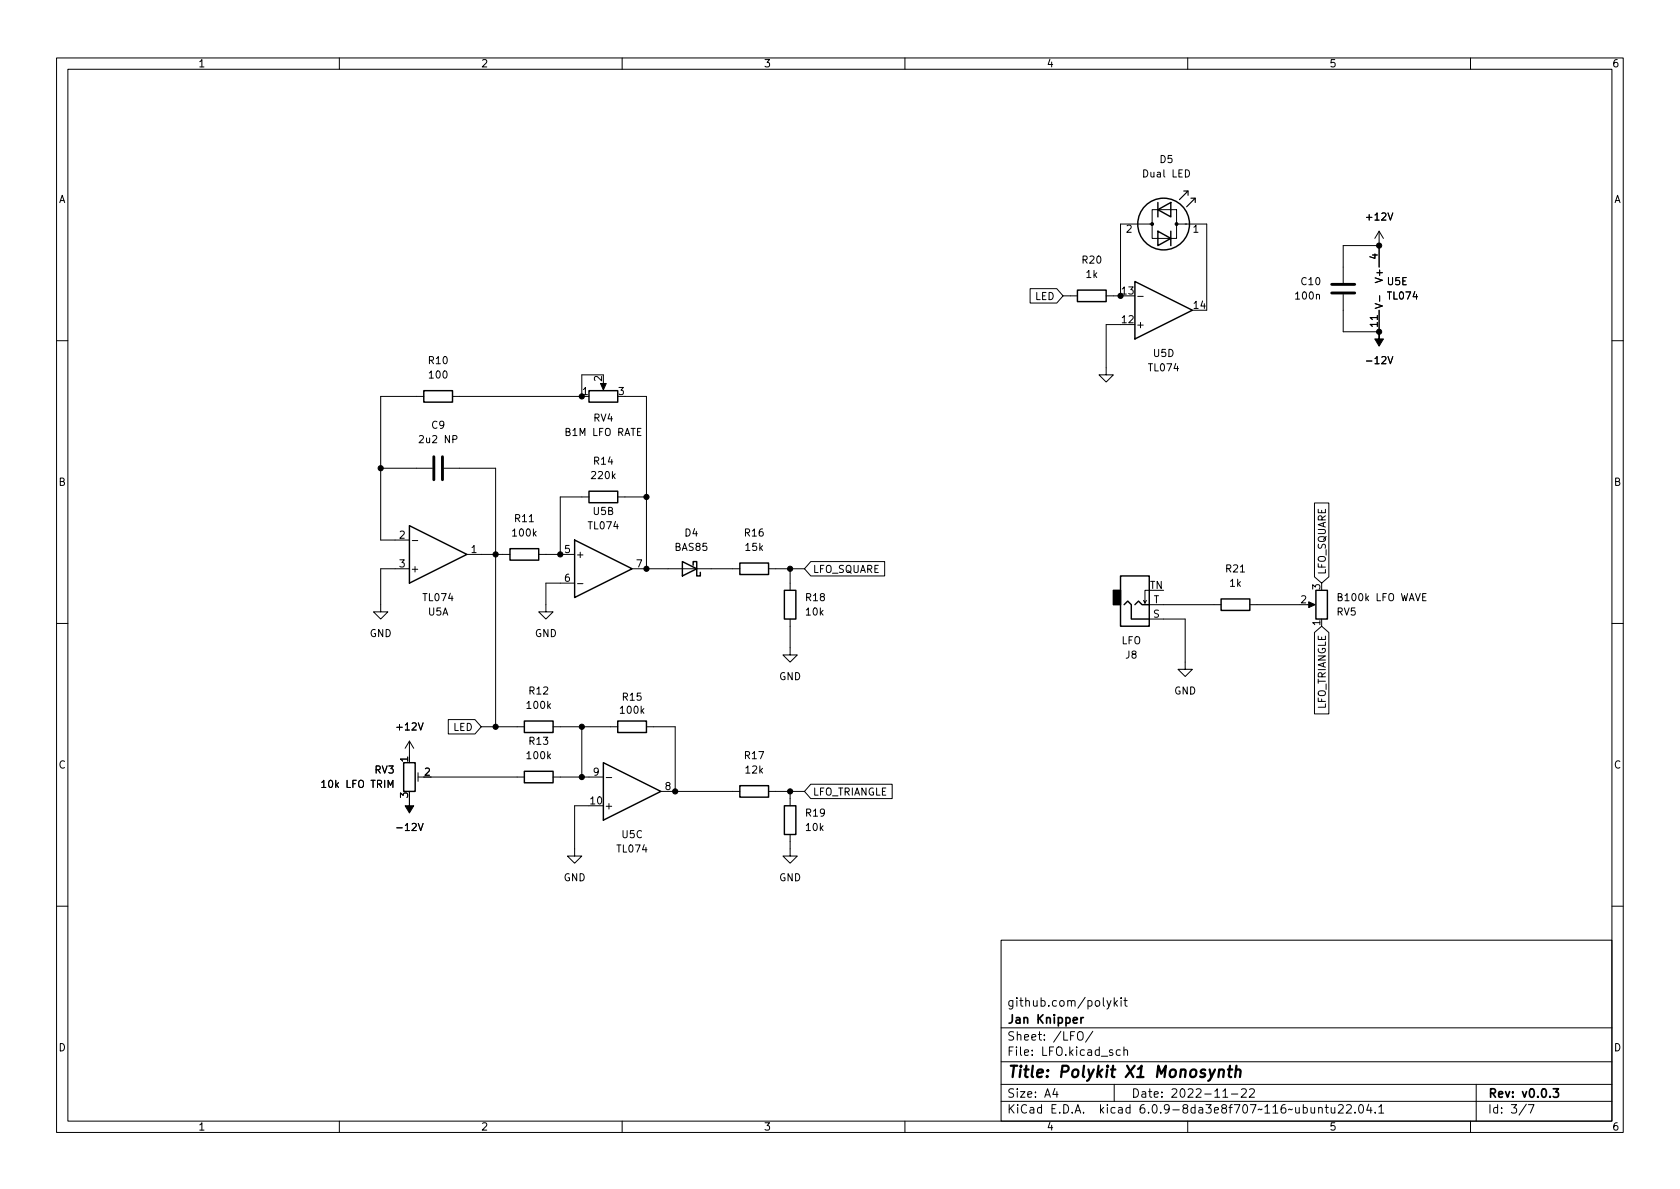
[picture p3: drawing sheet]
<svg xmlns="http://www.w3.org/2000/svg" width="297mm" height="210mm" viewBox="0 0 297 210" stroke-linecap="round" stroke-linejoin="round" font-family="sans-serif">
<g fill="none" stroke="#000" stroke-width=".18">
<path d="M10 10.2h277v190.1h-277zM12 12.2h273v186.1h-273zM60 10.2v2M110 10.2v2M160 10.2v2M210 10.2v2M260 10.2v2M203.7 37.1h4.3v5.1h-4.3zM203.7 39.6h-5.6v12.7h-2.5M209.5 39.6h3.9v15.3M182.1 51h4.7l1.2 1.3-1.2 1.3h-4.7zM188 52.3h2.5"/>
<path d="M198.1 57.4h-2.5v8.9h1.2l-1.2 1.3-1.3-1.3h1.3M201.2 52.4h.9M237.5 52.1v6.6h6.3v-3.8M243.8 43.4h-6.3v6.6M243.8 40.9v6.3M243.8 40.9l-.7 1.3M243.8 40.9l.8 1.3M243.9 52.3v1M10 60.2h2M74.9 70.1h-7.6v25.4h5.1M106.7 66.3h-3.8v3.8h-22.9M106.7 67.6v1"/>
<path d="M110.5 70.1h3.8v30.5M285 60.2h2M67.3 82.8h9.2M72.9 95.6h1M78.5 82.8h9.1v45.7M82.5 98h7.7M95.2 98h6.4M104.1 87.9h-5v10.1M109.2 87.9h5.1M143.4 99.3h13v2.5h-13l-1.2-1.2zM232.4 88.9h2.6v13.1l-1.3 1.1-1.3-1.1zM10 110.2h2"/>
<path d="M72.4 100.6h-5.1v7.6h1.3l-1.3 1.3-1.3-1.3h1.3M101.6 103.1h-5.1v5.1h1.3l-1.3 1.3-1.3-1.3h1.3M102.1 103.2h1M111.8 100.6h19M135.9 100.6h6.3M139.7 109.5v6.3h1.3l-1.3 1.3-1.3-1.3h1.3M139.7 100.6v3.8M202.7 106.2l-.3 .5M203.2 104.4h-.8v2.3l-.2-.5M203.2 109.5h6.3v8.9h1.3l-1.3 1.2-1.2-1.2h1.2M203.2 106.9h12.7M221 106.9h8.9"/>
<path d="M231.1 106.9h1.1M232.4 111.8l1.3-1.1 1.3 1.1v14.4h-2.6zM251.5 105.6h.5M252.1 105h-.6v1.2h.6M285 110.2h2M68.6 139.3v-1.3l.4 .9 .5-.9v1.3M72.4 131.1l-.8 1.2M72.4 131.1v2.5M72.4 131.1l.8 1.2M73.9 137.4h1M73.9 136.6v1.6M76.2 137.4h16.5"/>
<path d="M79.3 127.2h4.7l1.1 1.3-1.1 1.3h-4.7zM85.1 128.5h7.6M97.8 128.5h11.4M97.8 137.4h8.9M102.9 128.5v8.9M107.2 137.5h1M114.3 128.5h5.1v11.4M116.8 139.9h14M135.9 139.9h6.3M139.7 139.9v2.6M143.4 138.7h14.3v2.5h-14.3l-1.2-1.3zM104.1 142.5h-2.5v8.9h1.3l-1.3 1.2-1.3-1.2h1.3"/>
<path d="M139.7 147.6v3.8h1.3l-1.3 1.2-1.3-1.2h1.3M10 160.2h2M177 166.3h108v32h-108zM195.7 176.9l.4 1M196.4 176.9l-.5 1.4-.2 .1M197 176.4v1.5M197.1 177.4l.5 .5M197.6 176.9l-.6 .6M198.2 176.4v.2M198.2 176.9v1M198.7 176.9h.6M198.9 176.4v1.3l.4 .2"/>
<path d="M285 160.2h2M60 198.3v2M110 198.3v2M160 198.3v2M177 194.8h108M177 191.8h108M177 187.8h108M177 181.8h108M186.5 192.5l-.4 1h1M186.9 193v1M190.6 182.6a.5 .5 0 0 1 .6-.2 .5 .5 0 0 1 .3 .5v.5a.5 .5 0 0 1-.5 .6 .5 .5 0 0 1-.5-.6zM193.2 182.4l-1.3 1.9"/>
<path d="M197 191.8v3M198.1 185.7l-.5-.1-.2 .3v.4l.1 .3h.6M198.7 185.8l.2-.2 .4 .1 .1 .9M198.7 185.1v1.5M210 198.3v2M216.2 194h.9M217.7 193.5h1.2M219.5 192.7l.6-.2 .2 .2 .1 .3-1 1h1M220.9 192.7l.6-.2 .2 .2 .1 .3-.9 1h.9M233.1 196l.3-.2 .3 .1 .1 .9M233.1 195.8v1M234.3 195.8h.6"/>
<path d="M234.5 195.3v1.3l.4 .2M235.4 195.8v1h.4l.2-.1M236 195.8v1M236.6 195.5l.6-.2 .2 .2 .1 .3-.9 1h.9M238.1 195.5l.5-.2 .3 .2v.3l-.9 1h.9M239.6 196.7v.1M240.4 195.4l.2-.1a.81 .81 0 0 1 .6 .7 .81 .81 0 0 1-.3 .8h-.2a.81 .81 0 0 1-.6-.6 .81 .81 0 0 1 .3-.8zM242 195.3l-.4 1h1M242.4 195.8v1M243.1 196.7v.1M243.8 195.8l.4-.5v1.5M243.8 196.8h.8"/>
<path d="M260 198.3v2M261 191.8v6.5M269.9 195.3l-1.3 1.9M270.2 195.3h1l-.6 1.5"/>
</g>
<path d="M191.1 179.9v1M191.6 179.9l-.3 .1-.2 .2M274.6 192.5h1l-.5 .6 .4 .1v.7l-.2 .1h-.5l-.2-.1" fill="none" stroke="#000" stroke-width=".3"/>
<path d="M215.6 189.3a.49 .49 0 0 1 .8 .1l-.1 1.1M215.6 189.1l-.2 1.4M217.1 189.1h.8M217.5 188.5l-.2 1.7v.2l.4 .1M218.5 189.3a.49 .49 0 0 1 .9 .1l-.2 1.1M218.6 188.5l-.2 2" fill="none" stroke="#000" stroke-width=".4"/>
<g fill="#000" stroke="#000" stroke-width=".18">
<path d="M208 39.6h1.8zM243.8 58.7v1.2h.8l-.8 1.3-.7-1.3h.7zM106.2 67.8h1l-.5 1.2zM231.4 106.4l1.1 .5-1.1 .5zM72.4 141.2v1.3h.8l-.8 1.3-.8-1.3h.8z"/>
<circle cx="203.7" cy="39.6" r=".25"/>
<circle cx="208" cy="39.6" r=".25"/>
<circle cx="198.1" cy="52.3" r=".46"/>
<circle cx="243.8" cy="43.4" r=".46"/>
<circle cx="243.8" cy="58.7" r=".46"/>
<circle cx="102.9" cy="70.1" r=".46"/>
<circle cx="67.3" cy="82.8" r=".46"/>
<circle cx="87.6" cy="98" r=".46"/>
<circle cx="99.1" cy="98" r=".46"/>
<circle cx="114.3" cy="87.9" r=".46"/>
<circle cx="114.3" cy="100.6" r=".46"/>
<circle cx="139.7" cy="100.6" r=".46"/>
<circle cx="87.6" cy="128.5" r=".46"/>
<circle cx="102.9" cy="128.5" r=".46"/>
<circle cx="102.9" cy="137.4" r=".46"/>
<circle cx="119.4" cy="139.9" r=".46"/>
<circle cx="139.7" cy="139.9" r=".46"/>
</g>
<g fill="none" stroke="#000" stroke-width=".25">
<path d="M204.7 37.1l2.3-1.3v2.5zM204.7 35.8v2.5M190.5 51.3h5.1v2h-5.1zM200.7 49.8l10.1 5.1-10.1 5zM204.7 40.9l2.3 1.3-2.3 1.2zM207 40.9v2.5M74.9 69.1h5.1v2h-5.1zM104.1 69.1h5.1v2h-5.1zM72.4 93l10.1 5-10.1 5.1zM90.2 97h5v2.1h-5zM101.6 95.5l10.2 5.1-10.2 5.1zM104.1 86.9h5.1v2h-5.1z"/>
<path d="M120.6 99.3l2.6 1.3-2.6 1.2zM122.6 99.9v-.6h.6v2.5h.6v-.6M130.8 99.6h5.1v2h-5.1zM138.7 104.4h2v5.1h-2zM198.1 101.8h5.1v8.9h-5.1zM198.8 106.9l.6-.6 .6 .6v2.6h3.2M200.7 106.9l.6-.6 .6 .6h1.3M215.9 105.9h5.1v2h-5.1zM232.7 104.4h2v5.1h-2zM71.4 134.9h2v5h-2zM92.7 136.4h5.1v2h-5.1zM92.7 127.5h5.1v2h-5.1z"/>
<path d="M106.7 134.9l10.1 5-10.1 5.1zM109.2 127.5h5.1v2h-5.1zM130.8 138.9h5.1v2.1h-5.1zM138.7 142.5h2v5.1h-2z"/>
<circle cx="205.7" cy="39.6" r="4.6"/>
</g>
<path d="M235.5 51.8h4M235.5 50.3h4M76.7 80.8v4M78.2 80.8v4" fill="none" stroke="#000" stroke-width=".51"/>
<path d="M196.8 104.4h1.3v2.5h-1.3z" fill="#000" stroke="#000" stroke-width=".25"/>
<path d="M209.3 33.8h.8l-1.6 1.5M210.1 33.8v.7M210.6 35h.7l-1.5 1.6M211.3 35v.8" fill="none" stroke="#000" stroke-width=".2"/>
<text font-size="2.8" x="178" y="190.6">Title: Polykit X1 Monosynth</text>
<g font-size="2.1">
<text x="178" y="178">github.com/polykit</text>
<text x="178" y="184">Sheet: /LFO/</text>
<text x="178" y="181">Jan Knipper</text>
<text x="178" y="186.7">File: LFO.kicad_sch</text>
<text x="178" y="196.9">KiCad E.D.A. kicad 6.0.9-8da3e8f707~116~ubuntu22.04.1</text>
<text x="178" y="194.1">Size: A4</text>
<text x="200" y="194.1">Date: 2022-11-22</text>
<text x="263" y="194.1">Rev: v0.0.3</text>
<text x="263" y="196.9">Id: 3/7</text>
</g>
<g font-size="1.8">
<text x="35" y="11.9">1</text>
<text x="85" y="11.9">2</text>
<text x="135" y="11.9">3</text>
<text x="185" y="11.9">4</text>
<text x="235" y="11.9">5</text>
<text x="285" y="11.9">6</text>
<text x="205.1" y="28.8">D5</text>
<text x="10.3" y="35.9">A</text>
<text x="202.3" y="31.4">Dual LED</text>
<text x="285.3" y="35.9">A</text>
<text x="199.2" y="41.1">2</text>
<text x="211" y="41.1">1</text>
<text x="241.8" y="39">+12V</text>
<text x="191.4" y="46.6">R20</text>
<text x="243.6" y="45.8" transform="rotate(-90 243.6 45.8)">4</text>
<text x="183" y="53">LED</text>
<text x="192.1" y="49.1">1k</text>
<text x="198.4" y="52.1">13</text>
<text x="229.2" y="53">100n</text>
<text x="230.1" y="50.4">C10</text>
<text x="244.5" y="49.6" transform="rotate(-90 244.5 49.6)">V+</text>
<text x="245.3" y="50.4">U5E</text>
<text x="245.4" y="53">TL074</text>
<text x="198.4" y="57.1">12</text>
<text x="200.8" y="58">+</text>
<text x="211.1" y="54.6">14</text>
<text x="243.6" y="57.7" transform="rotate(-90 243.6 57.7)">11</text>
<text x="244.5" y="54.7" transform="rotate(-90 244.5 54.7)">V-</text>
<text x="75.8" y="64.4">R10</text>
<text x="203.2" y="65.7">TL074</text>
<text x="204" y="63.1">U5D</text>
<text x="242" y="64.4">-12V</text>
<text x="76" y="66.9">100</text>
<text x="103" y="69.8">1</text>
<text x="106.4" y="67.4" transform="rotate(-90 106.4 67.4)">2</text>
<text x="109.4" y="69.8">3</text>
<text x="76.3" y="75.8">C9</text>
<text x="100.1" y="77.1">B1M LFO RATE</text>
<text x="105" y="74.5">RV4</text>
<text x="74.5" y="78.4">2u2 NP</text>
<text x="105.1" y="82.2">R14</text>
<text x="10.3" y="85.9">B</text>
<text x="104.7" y="84.7">220k</text>
<text x="285.3" y="85.9">B</text>
<text x="70.6" y="95.2">2</text>
<text x="90.7" y="94.9">100k</text>
<text x="91.1" y="92.3">R11</text>
<text x="104.1" y="93.6">TL074</text>
<text x="104.9" y="91.1">U5B</text>
<text x="121.1" y="94.9">D4</text>
<text x="131.7" y="94.9">R16</text>
<text x="70.6" y="100.3">3</text>
<text x="72.5" y="101.2">+</text>
<text x="83.3" y="97.8">1</text>
<text x="99.8" y="97.8">5</text>
<text x="101.7" y="98.7">+</text>
<text x="112.5" y="100.3">7</text>
<text x="119.4" y="97.4">BAS85</text>
<text x="131.9" y="97.4">15k</text>
<text x="143.7" y="101.3">LFO_SQUARE</text>
<text x="216.8" y="101.2">R21</text>
<text x="234.4" y="101.7" transform="rotate(-90 234.4 101.7)">LFO_SQUARE</text>
<text x="74.9" y="106.3">TL074</text>
<text x="99.8" y="102.9">6</text>
<text x="142.5" y="106.3">R18</text>
<text x="203.3" y="104.1">TN</text>
<text x="203.9" y="106.7">T</text>
<text x="217.5" y="103.8">1k</text>
<text x="230" y="106.7">2</text>
<text x="233.4" y="104.2" transform="rotate(-90 233.4 104.2)">3</text>
<text x="236.8" y="106.3">B100k LFO WAVE</text>
<text x="65.3" y="112.6">GND</text>
<text x="75.7" y="108.8">U5A</text>
<text x="94.6" y="112.6">GND</text>
<text x="142.6" y="108.8">10k</text>
<text x="198.3" y="113.9">LFO</text>
<text x="203.9" y="109.2">S</text>
<text x="233.4" y="110.6" transform="rotate(-90 233.4 110.6)">1</text>
<text x="236.4" y="108.8">RV5</text>
<text x="199" y="116.5">J8</text>
<text x="93.3" y="125.3">100k</text>
<text x="93.6" y="122.8">R12</text>
<text x="110.1" y="123.9">R15</text>
<text x="137.7" y="120.3">GND</text>
<text x="207.6" y="122.8">GND</text>
<text x="234.4" y="125.7" transform="rotate(-90 234.4 125.7)">LFO_TRIANGLE</text>
<text x="70.3" y="129.2">+12V</text>
<text x="80.1" y="129.2">LED</text>
<text x="93.6" y="131.7">R13</text>
<text x="109.8" y="126.2">100k</text>
<text x="10.3" y="135.9">C</text>
<text x="66.3" y="136.8">RV3</text>
<text x="72.1" y="134.7" transform="rotate(-90 72.1 134.7)">1</text>
<text x="75.1" y="137.2">2</text>
<text x="93.3" y="134.2">100k</text>
<text x="104.9" y="137.2">9</text>
<text x="131.7" y="134.2">R17</text>
<text x="131.9" y="136.8">12k</text>
<text x="285.3" y="135.9">C</text>
<text x="57.3" y="139.3">10k LFO TRIM</text>
<text x="72.1" y="141.1" transform="rotate(-90 72.1 141.1)">3</text>
<text x="104.4" y="142.2">10</text>
<text x="106.8" y="143.1">+</text>
<text x="117.6" y="139.7">8</text>
<text x="143.7" y="140.7">LFO_TRIANGLE</text>
<text x="70.5" y="146.9">-12V</text>
<text x="110" y="148.2">U5C</text>
<text x="142.5" y="144.4">R19</text>
<text x="142.6" y="146.9">10k</text>
<text x="99.6" y="155.8">GND</text>
<text x="109.2" y="150.7">TL074</text>
<text x="137.7" y="155.8">GND</text>
<text x="10.3" y="185.9">D</text>
<text x="285.3" y="185.9">D</text>
<text x="35" y="199.9">1</text>
<text x="85" y="199.9">2</text>
<text x="135" y="199.9">3</text>
<text x="185" y="199.9">4</text>
<text x="235" y="199.9">5</text>
<text x="285" y="199.9">6</text>
</g>
</svg>
